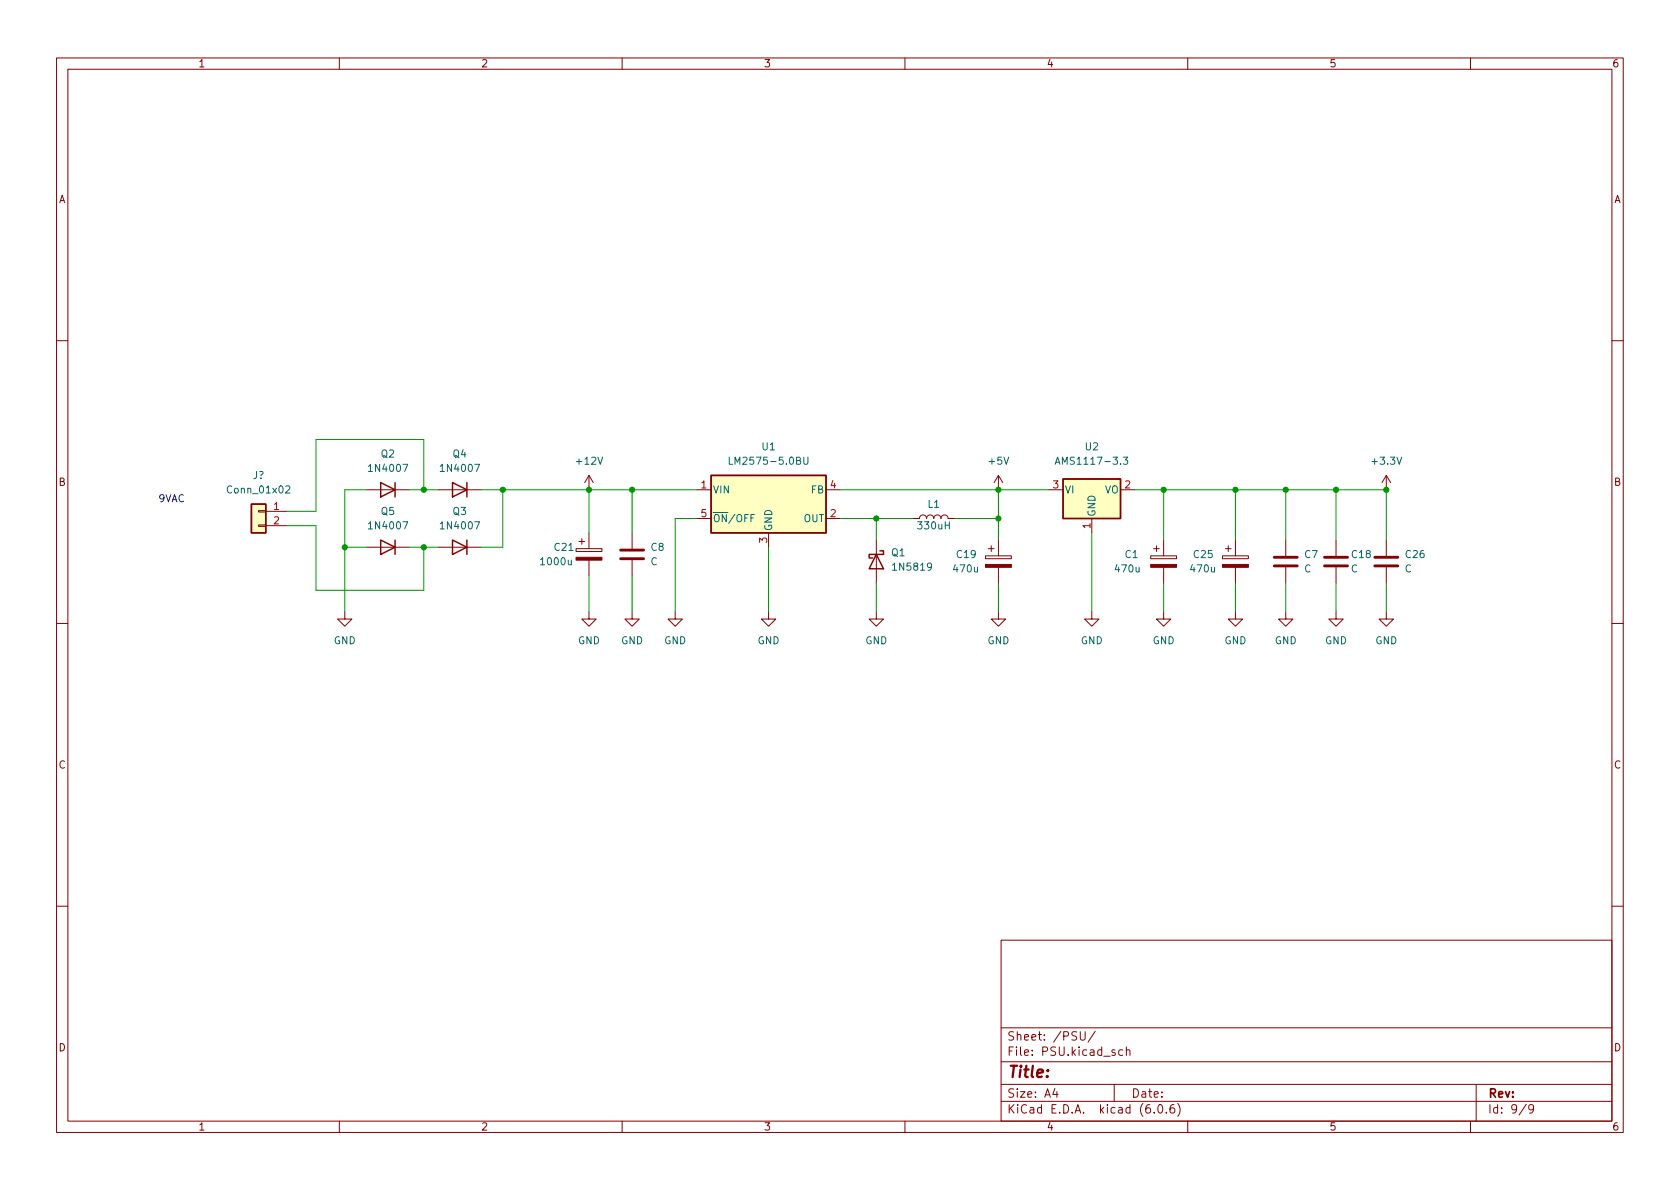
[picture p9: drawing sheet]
<svg xmlns="http://www.w3.org/2000/svg" width="297mm" height="210mm" viewBox="0 0 297 210" stroke-linecap="round" stroke-linejoin="round" font-family="sans-serif">
<g fill="none" stroke="#840000" stroke-width=".18">
<path d="M10 10.2h277v190.1h-277zM12 12.2h273v186.1h-273zM60 10.2v2M110 10.2v2M160 10.2v2M210 10.2v2M260 10.2v2M10 60.2h2M285 60.2h2M45.7 92.8h1.3v.3h-1.3zM45.7 90.3h1.3v.2h-1.3zM47 90.4h3.8"/>
<path d="M47 93h3.8M64.8 86.6h7.6M64.8 96.8h7.6M77.5 86.6h7.6M77.5 96.8h7.6M101.9 97h4.5v.5h-4.5zM102.4 95.8h1M102.9 95.2v1.1M104.1 84.1l-.7 1.2M104.1 84.1v2.5M104.1 94.2v2.8M104.1 99.1v2.7"/>
<path d="M104.1 84.1l.8 1.2M111.8 94.2v2.8M111.8 99.1v2.7M123.2 86.6h2.5M123.2 91.7h2.5M135.9 94.2v2.6M146 86.6h2.6M146 91.7h2.6M154.9 95.5v7.6M161.3 91.7h1.3a.64 .64 0 0 1 .6-.6 .64 .64 0 0 1 .6 .6 .64 .64 0 0 1 .7-.6 .64 .64 0 0 1 .6 .6 .64 .64 0 0 1 .6-.6 .64 .64 0 0 1 .7 .6 .64 .64 0 0 1 .6-.6 .64 .64 0 0 1 .6 .6h1.3M174.2 98.3h4.6v.5h-4.6zM174.8 97h1"/>
<path d="M175.3 96.5v1M176.5 84.1l-.7 1.2M176.5 84.1v2.5M176.5 95.5v2.8M176.5 84.1l.8 1.2M185.4 86.6h2.6M193 91.7v2.5M198.1 86.6h2.6M203.5 98.3h4.5v.5h-4.5zM204 97h1M204.5 96.5v1M205.7 95.5v2.8"/>
<path d="M216.2 98.3h4.5v.5h-4.5zM216.7 97h1M217.2 96.5v1M218.4 95.5v2.8M227.3 95.5v2.8M236.2 95.5v2.8M245.1 84.1l-.8 1.2M245.1 84.1v2.5M245.1 95.5v2.8M245.1 84.1l.8 1.2M10 110.2h2M61 108.2v1.3h1.2l-1.2 1.2-1.3-1.2h1.3"/>
<path d="M104.1 108.2v1.3h1.3l-1.3 1.2-1.2-1.2h1.2M111.8 108.2v1.3h1.2l-1.2 1.2-1.3-1.2h1.3M119.4 108.2v1.3h1.2l-1.2 1.2-1.3-1.2h1.3M135.9 108.2v1.3h1.3l-1.3 1.2-1.3-1.2h1.3M154.9 108.2v1.3h1.3l-1.3 1.2-1.2-1.2h1.2M176.5 108.2v1.3h1.3l-1.3 1.2-1.2-1.2h1.2M176.5 100.3v2.8M193 108.2v1.3h1.3l-1.3 1.2-1.2-1.2h1.2M205.7 108.2v1.3h1.3l-1.3 1.2-1.2-1.2h1.2M205.7 100.3v2.8M218.4 108.2v1.3h1.3l-1.3 1.2-1.2-1.2h1.2M218.4 100.3v2.8"/>
<path d="M227.3 108.2v1.3h1.3l-1.3 1.2-1.2-1.2h1.2M227.3 100.3v2.8M236.2 108.2v1.3h1.3l-1.3 1.2-1.3-1.2h1.3M236.2 100.3v2.8M245.1 108.2v1.3h1.3l-1.3 1.2-1.3-1.2h1.3M245.1 100.3v2.8M285 110.2h2M10 160.2h2M177 166.3h108v32h-108zM285 160.2h2M60 198.3v2M110 198.3v2"/>
<path d="M160 198.3v2M177 194.8h108M177 191.8h108M177 187.8h108M177 181.8h108M186.5 192.5l-.4 1h1M186.9 193v1M191 182.4v1.2l.3 .3h.3l.3-.3v-1.2M193.6 182.4l-1.2 1.9M197 191.8v3M198.5 185.7l-.4-.1-.3 .3v.4l.1 .3h.6M199.1 185.8l.3-.2 .3 .1 .1 .9"/>
<path d="M199.1 185.1v1.5M204.1 196.7v.1M204.9 195.4l.2-.1a.81 .81 0 0 1 .6 .7 .81 .81 0 0 1-.3 .8h-.2a.81 .81 0 0 1-.6-.6 .81 .81 0 0 1 .3-.8zM206.2 196.7v.1M207.6 195.3a.59 .59 0 0 0-.7 .7v.5l.1 .3h.4l.2-.1 .1-.5-.1-.2-.5-.1-.2 .3M208.2 195.1a1.72 1.72 0 0 1 0 2.3M210 198.3v2M260 198.3v2M261 191.8v6.5M269.9 195.3l-1.3 1.9M271.2 196l-.3 .3h-.3l-.3-.3 .1-.6 .5-.1 .2 .2a.99 .99 0 0 1-.4 1.3h-.3"/>
</g>
<g fill="#ffffc2" stroke="#ffffc2" stroke-width=".18">
<path d="M44.4 89.1h2.6v5.1h-2.6z"/>
<path d="M125.7 84.1h20.3v10.1h-20.3z"/>
<path d="M188 84.7h10.1v7h-10.1z"/>
</g>
<g fill="none" stroke="#840000" stroke-width=".25">
<path d="M44.4 89.1h2.6v5.1h-2.6zM67.3 85.3l2.5 1.3-2.5 1.3zM67.3 95.5l2.5 1.3-2.5 1.2zM69.8 85.3v2.6M69.8 95.5v2.5M80 85.3l2.5 1.3-2.5 1.3zM80 95.5l2.5 1.3-2.5 1.2zM82.5 85.3v2.6M82.5 95.5v2.5M125.7 84.1h20.3v10.1h-20.3zM154.9 98l1.3 2.6h-2.5zM155.6 97.4h.6v.6h-2.5v.7h.6"/>
<path d="M188 84.7h10.1v7h-10.1z"/>
</g>
<path d="M50.5 86l.5-.1 .3 .4-.8 .9h.8M128.9 80.8v1.3h.6M142.1 80.8v1.1l.3 .2 .3-.1 .1-.1v-1.1M186.6 82.1l.4-1.3 .4 1.3M186.7 81.7h.6M198.6 80.8h.8l-.4 .5 .3 .1v.6l-.2 .1-.5-.1" fill="none" stroke="#006464" stroke-width=".18"/>
<g fill="#840000" stroke="#840000" stroke-width=".18">
<path d="M216.2 99.8h4.5v.5h-4.5z"/>
<path d="M101.9 98.5h4.5v.6h-4.5z"/>
<path d="M203.5 99.8h4.5v.5h-4.5z"/>
<path d="M174.2 99.8h4.6v.5h-4.6z"/>
</g>
<path d="M109.7 98.8h4.1M109.7 97.3h4.1M225.3 98.5h4.1M234.2 98.5h4.1M243.1 98.5h4M225.3 100.1h4.1M234.2 100.1h4.1M243.1 100.1h4" fill="none" stroke="#840000" stroke-width=".51"/>
<g fill="none" stroke="#009600" stroke-width=".18">
<path d="M50.8 93h5.1v11.4h19v-7.6M61 96.8h3.8M64.8 86.6h-3.8v21.6M72.4 86.6h5.1M72.4 96.8h5.1M74.9 86.6v-8.9h-19v12.7h-5.1M85.1 86.6h38.1M88.9 86.6v10.2h-3.8M104.1 86.6v7.6M111.8 86.6v7.6M123.2 91.7h-3.8v16.5M135.9 96.8v11.4"/>
<path d="M148.6 86.6h36.8M148.6 91.7h12.7M154.9 91.7v3.8M168.9 91.7h7.6M176.5 86.6v8.9M193 94.2v14M200.7 86.6h44.4v8.9M205.7 86.6v8.9M218.4 86.6v8.9M227.3 86.6v8.9M236.2 86.6v8.9M104.1 101.8v6.4"/>
<path d="M111.8 101.8v6.4M154.9 103.1v5.1M176.5 103.1v5.1M205.7 103.1v5.1M218.4 103.1v5.1M227.3 103.1v5.1M236.2 103.1v5.1M245.1 103.1v5.1"/>
</g>
<g fill="#009600" stroke="#009600" stroke-width=".18">
<circle cx="176.5" cy="86.6" r=".46"/>
<circle cx="176.5" cy="91.7" r=".46"/>
<circle cx="154.9" cy="91.7" r=".46"/>
<circle cx="205.7" cy="86.6" r=".46"/>
<circle cx="74.9" cy="96.8" r=".46"/>
<circle cx="74.9" cy="86.6" r=".46"/>
<circle cx="61" cy="96.8" r=".46"/>
<circle cx="245.1" cy="86.6" r=".46"/>
<circle cx="218.4" cy="86.6" r=".46"/>
<circle cx="236.2" cy="86.6" r=".46"/>
<circle cx="227.3" cy="86.6" r=".46"/>
<circle cx="104.1" cy="86.6" r=".46"/>
<circle cx="111.8" cy="86.6" r=".46"/>
<circle cx="88.9" cy="86.6" r=".46"/>
</g>
<text font-size="2.8" fill="#840000" x="178" y="190.6">Title:</text>
<g font-size="2.1" fill="#840000">
<text x="178" y="184">Sheet: /PSU/</text>
<text x="178" y="186.7">File: PSU.kicad_sch</text>
<text x="178" y="196.9">KiCad E.D.A. kicad (6.0.6)</text>
<text x="178" y="194.1">Size: A4</text>
<text x="200" y="194.1">Date:</text>
<text x="263" y="194.1">Rev:</text>
<text x="263" y="196.9">Id: 9/9</text>
</g>
<g font-size="1.8" fill="#840000">
<text x="35" y="11.9">1</text>
<text x="85" y="11.9">2</text>
<text x="135" y="11.9">3</text>
<text x="185" y="11.9">4</text>
<text x="235" y="11.9">5</text>
<text x="285" y="11.9">6</text>
<text x="10.3" y="35.9">A</text>
<text x="285.3" y="35.9">A</text>
<text x="10.3" y="85.9">B</text>
<text x="285.3" y="85.9">B</text>
<text x="10.3" y="135.9">C</text>
<text x="285.3" y="135.9">C</text>
<text x="10.3" y="185.9">D</text>
<text x="285.3" y="185.9">D</text>
<text x="35" y="199.9">1</text>
<text x="85" y="199.9">2</text>
<text x="135" y="199.9">3</text>
<text x="185" y="199.9">4</text>
<text x="235" y="199.9">5</text>
<text x="285" y="199.9">6</text>
</g>
<g font-size="1.8" fill="#006464">
<text x="65.5" y="83.4">1N4007</text>
<text x="67.4" y="80.9">Q2</text>
<text x="78.2" y="83.4">1N4007</text>
<text x="80.1" y="80.9">Q4</text>
<text x="102.1" y="82.2">+12V</text>
<text x="129.8" y="82.2">LM2575-5.0BU</text>
<text x="134.8" y="79.6">U1</text>
<text x="174.9" y="82.2">+5V</text>
<text x="187.6" y="82.2">AMS1117-3.3</text>
<text x="191.9" y="79.6">U2</text>
<text x="242.8" y="82.2">+3.3V</text>
<text x="40.5" y="87.2">Conn_01x02</text>
<text x="44.7" y="84.7">J?</text>
<text x="126" y="87.2">VIN</text>
<text x="143.4" y="87.2">FB</text>
<text x="164.1" y="89.8">L1</text>
<text x="188.2" y="87.2">VI</text>
<text x="195.3" y="87.2">VO</text>
<text x="65.5" y="93.6">1N4007</text>
<text x="67.4" y="91.1">Q5</text>
<text x="78.2" y="93.6">1N4007</text>
<text x="80.1" y="91.1">Q3</text>
<text x="126" y="92.3">~{ON}/OFF</text>
<text x="136.5" y="94" transform="rotate(-90 136.5 94)">GND</text>
<text x="142.1" y="92.3">OUT</text>
<text x="162.4" y="93.6">330uH</text>
<text x="193.7" y="91.4" transform="rotate(-90 193.7 91.4)">GND</text>
<text x="95.8" y="99.9">1000u</text>
<text x="98.1" y="97.4">C21</text>
<text x="115" y="99.9">C</text>
<text x="115.1" y="97.4">C8</text>
<text x="157.6" y="98.4">Q1</text>
<text x="158.2" y="100.9">1N5819</text>
<text x="168.7" y="101.2">470u</text>
<text x="169.2" y="98.7">C19</text>
<text x="197.3" y="101.2">470u</text>
<text x="198.9" y="98.7">C1</text>
<text x="210.6" y="101.2">470u</text>
<text x="211.1" y="98.7">C25</text>
<text x="230.6" y="101.2">C</text>
<text x="230.7" y="98.7">C7</text>
<text x="238.8" y="101.2">C</text>
<text x="239.1" y="98.7">C18</text>
<text x="248.4" y="101.2">C</text>
<text x="248.6" y="98.7">C26</text>
<text x="59" y="113.9">GND</text>
<text x="102.2" y="113.9">GND</text>
<text x="109.8" y="113.9">GND</text>
<text x="117.4" y="113.9">GND</text>
<text x="133.9" y="113.9">GND</text>
<text x="153" y="113.9">GND</text>
<text x="174.6" y="113.9">GND</text>
<text x="191.1" y="113.9">GND</text>
<text x="203.8" y="113.9">GND</text>
<text x="216.5" y="113.9">GND</text>
<text x="225.4" y="113.9">GND</text>
<text x="234.3" y="113.9">GND</text>
<text x="243.1" y="113.9">GND</text>
</g>
<text font-size="1.8" fill="#0000c2" x="27.9" y="88.8">9VAC</text>
<g font-size="1.8" fill="#a90000">
<text x="124" y="86.4">1</text>
<text x="146.8" y="86.4">4</text>
<text x="186.2" y="86.4">3</text>
<text x="198.9" y="86.4">2</text>
<text x="48.4" y="90.2">1</text>
<text x="48.4" y="92.7">2</text>
<text x="124" y="91.4">5</text>
<text x="135.6" y="96" transform="rotate(-90 135.6 96)">3</text>
<text x="146.8" y="91.4">2</text>
<text x="192.8" y="93.5" transform="rotate(-90 192.8 93.5)">1</text>
</g>
</svg>
